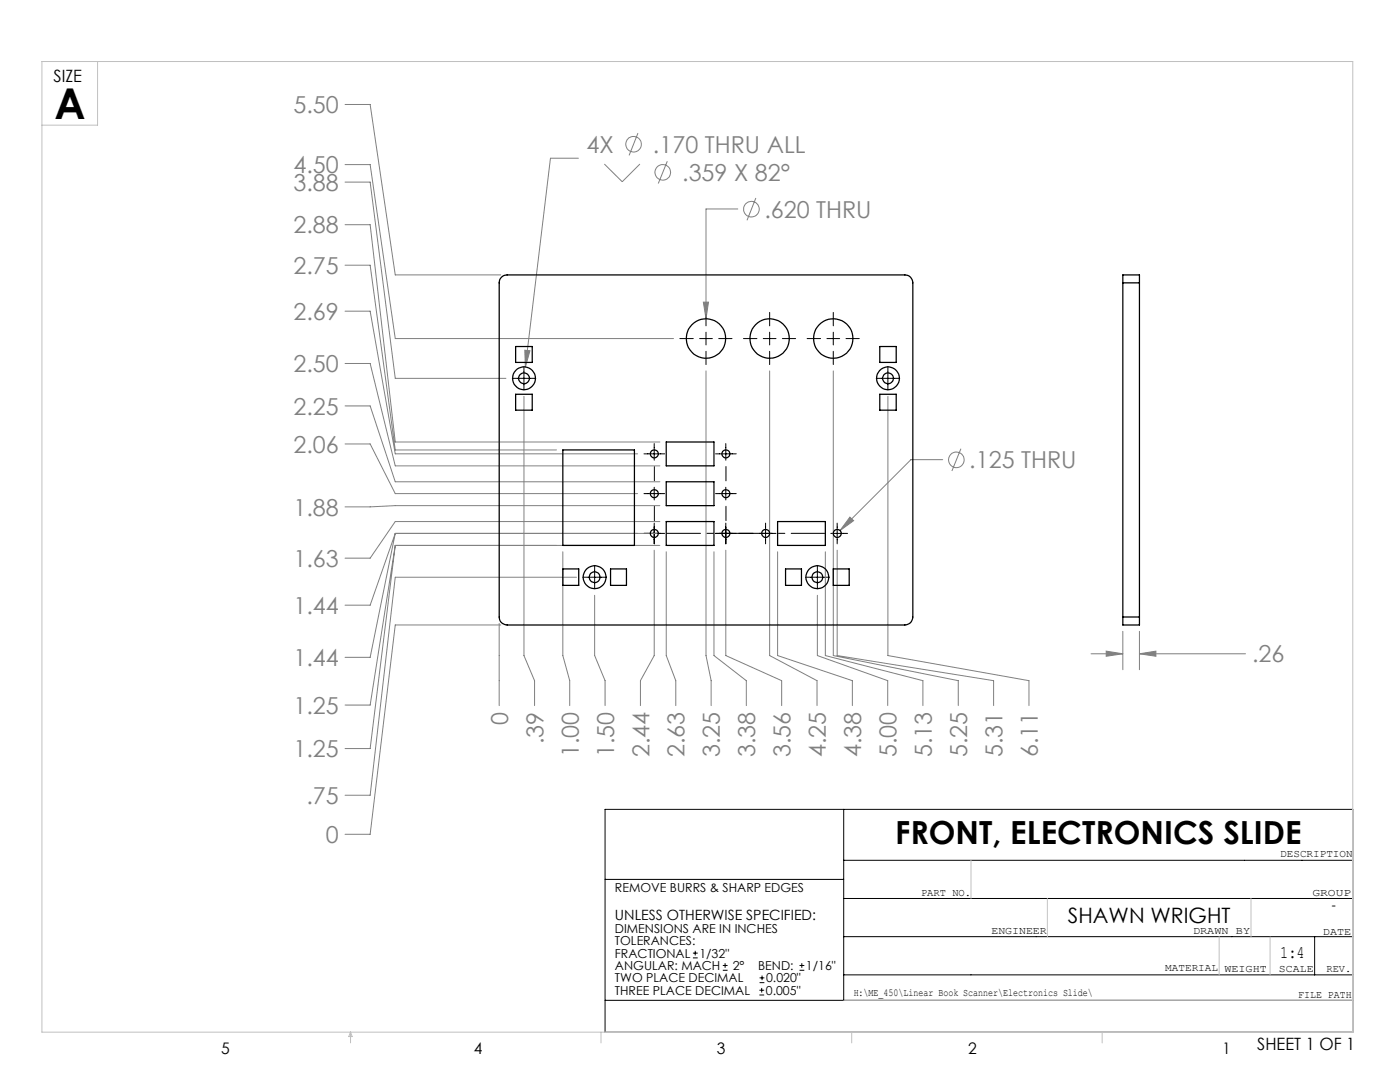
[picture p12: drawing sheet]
<svg xmlns="http://www.w3.org/2000/svg" width="279mm" height="216mm" viewBox="0 0 279 216" stroke-linecap="round" stroke-linejoin="round" font-family="sans-serif">
<g fill="none" stroke="#808080" stroke-width=".2">
<path d="M68.9 36.3h5l5 39.2h22.1M68.9 32.8h5l5 34.8h55.5M68.9 20.8h5l5 34.1h21M115.4 31.6h-5.5l-5.1 41.6M120.6 32.7l3.6 3.6 3.5-3.6M127.3 26.6l-1.7 4.4M133.2 32.2l-1.8 4.4M150.8 39.5l-1.7 4.5M68.9 44.8h5l5 43.4h52.8M68.9 52.9h5l5 36.9h32.2M147.2 41.7h-6.3v21.9M68.9 62.1h5l5 28.5h48.3"/>
<path d="M68.9 72.5h5l5 20.5h52.8M104.6 79.1v51.7l2.1 5v5M104.7 69.9l1.1 .1-1 3.2zM140.4 60.3h1l-.5 3.3zM140.9 74v56.8l1 5v5M153.6 74v56.8l9.5 5v5M166.3 74v56.8l24.9 5v5M177.2 79.1v51.7l28.2 5v5M68.9 88.6h5l5 9.9h48.3M68.9 81h5l5 15.1h52.8M188.1 91.7h-6.3l-14.2 14.2M191.8 89.5l-1.8 4.5"/>
<path d="M78.9 106.4l-5 24.8h-5M78.9 106.4h52.5M78.9 106.4l-5 14.4h-5M78.9 108.8l-5 40.6h-5M78.9 108.8h52.8M78.9 108.8l-5 31.9h-5M112.3 110.1v20.7l1.4 5v5M115 115.2h-36.1l-5 43.5h-5M118.7 118.8v12l2.1 5v5M130.6 109.8v21l-2.8 5v5M131.7 100.9h-52.8l-5 .2h-5M131.7 104.1h-52.8l-5 7.3h-5"/>
<path d="M133 110.1v20.7l1.9 5v5M142.5 110.1v20.7l6.4 5v5M144.9 109.8v21l11.1 5v5M155.2 110.1v20.7l14.9 5v5M163.1 118.8v12l14.1 5v5M164.7 110.1v20.7l19.5 5v5M167.1 109.8v21l31.2 5v5M169.6 103.2l.8 .7-2.8 2zM99.6 124.4v16.4M99.9 124.7h-21l-5 41.8h-5M217.7 130.5h6.4M220.8 129.9l3.3 .6-3.3 .5z"/>
<path d="M224.1 126v7.6M227.4 130.5l3.3-.6v1.1zM227.4 126v7.6M227.4 130.5h21.2"/>
<circle cx="126.4" cy="28.8" r="1.55"/>
<circle cx="132.3" cy="34.4" r="1.55"/>
<circle cx="150" cy="41.7" r="1.56"/>
<circle cx="190.9" cy="91.8" r="1.55"/>
</g>
<g fill="none" stroke="#000" stroke-width=".2">
<path d="M102.2 75.5h4.7M104.6 73.1v4.7M135.7 67.6h2.7M139.6 67.6h2.6M140.9 62.3v2.7M140.9 66.3v2.5M140.9 70.1v2.6M143.4 67.6h2.7M148.4 67.6h2.7M152.3 67.6h2.6M153.6 62.3v2.7M153.6 66.3v2.5"/>
<path d="M153.6 70.1v2.6M156.1 67.6h2.7M161.1 67.6h2.7M165 67.6h2.6M166.3 62.3v2.7M166.3 66.3v2.5M166.3 70.1v2.6M168.8 67.6h2.7M174.9 75.5h4.7M177.2 73.1v4.7M128.5 98.5h4.1M128.5 90.6h4.1"/>
<path d="M130.6 88.5v3.3M130.6 97.2v2.6M142.8 98.5h4.1M142.8 90.6h4.1M144.9 88.5v3.3M144.9 97.2v2.6M116.3 115.2h4.7M118.7 112.8v4.7M128.5 106.4h4.1M130.6 104.4v4.1M142.8 106.4h4.1M144.9 104.4v4.1"/>
<path d="M151.5 106.4h3.4M152.8 104.4v4.1M160.8 115.2h4.7M163.1 112.8v4.7M165.8 106.4h3.4M167.1 104.4v4.1M120.8 161.5h149.2v44.5h-149.2zM120.8 175.5h47.6M168.4 179.3h101.6M168.4 161.5v38.1M168.4 171.7h101.6M120.8 199.6h149.2"/>
<path d="M138.3 191.1h.9M138.3 190.2h.9M138.7 189.7v.9M144.3 193.6h.9M144.3 192.7h.9M144.7 192.2v.9M151.6 198.5h.9M151.6 197.6h.9M151.6 196.1h.9M151.6 195.1h.9M152 197.1v.9M152.1 194.7v.9"/>
<path d="M159.6 193.6h.9M159.6 192.7h.9M160 192.2v.9M168.4 186.9h101.6M168.4 194.5h101.6M262.4 186.9v7.6"/>
</g>
<path d="M130.6 93.1v2.8M144.9 93.1v2.8M130.6 101v2.9M144.9 101v2.9" fill="none" stroke="#000" stroke-width=".2" stroke-dasharray="15.2 1.3 1.3 1.3"/>
<path d="M150.3 106.4h-17.2M164.6 106.4h-17.2" fill="none" stroke="#000" stroke-width=".2" stroke-dasharray="15.2 1.3 1.3 1.3" stroke-dashoffset="8.6"/>
<g fill="none" stroke="#c0c0c0" stroke-width=".2">
<path d="M8.4 12.3h261.6v193.7h-261.6zM19.5 12.3v12.7h-11.1M193.8 171.7v7.6M209 179.3v7.6M249.7 179.3v7.6M168.4 199.6h101.6M243.3 186.9v7.6M253.5 186.9v7.6M70 206v2.1M70 206l.3 .8h-.7zM119.9 206v2.1M170 206v2.1"/>
<path d="M220 206v2.1"/>
</g>
<path d="M140.4 60.3l.5 3.3 .5-3.3zM104.7 69.9l.1 3.3 1-3.2zM169.6 103.2l-2 2.7 2.8-2zM227.4 130.5l3.3-.6v1.1zM220.8 129.9l3.3 .6-3.3 .5z" fill="#808080"/>
<g fill="none" stroke="#000" stroke-width=".25">
<path d="M100.1 55.3l.5-.3 .6-.1h79.4a1.57 1.57 0 0 1 1.6 1.5v66.7a1.57 1.57 0 0 1-1.6 1.6h-79.4a1.57 1.57 0 0 1-1.6-1.6v-66.7l.1-.6zM224.1 56.4v-1.5h3.3v1.5M224.1 56.4h3.3M224.1 56.4v66.7M227.4 56.4v66.7M102.9 78.7h3.3v3.1h-3.3zM102.9 69.1h3.3v3.2h-3.3zM175.6 69.1h3.3v3.2h-3.3zM175.6 78.7h3.3v3.1h-3.3zM112.3 89.8h14.3v19h-14.3zM133 88.2h9.5v4.8h-9.5zM133 96.1h9.5v4.8h-9.5z"/>
<path d="M112.3 113.5h3.2v3.3h-3.2zM121.8 113.5h3.2v3.3h-3.2zM133 104.1h9.5v4.7h-9.5zM155.2 104.1h9.5v4.7h-9.5zM156.8 113.5h3.1v3.3h-3.1zM166.3 113.5h3.2v3.3h-3.2zM224.1 123.1v1.6h3.3v-1.6M224.1 123.1h3.3"/>
<circle cx="104.6" cy="75.5" r="2.28"/>
<circle cx="104.6" cy="75.5" r="1.08"/>
<circle cx="140.9" cy="67.5" r="3.9"/>
<circle cx="153.6" cy="67.5" r="3.9"/>
<circle cx="166.3" cy="67.5" r="3.9"/>
<circle cx="177.2" cy="75.5" r="1.08"/>
<circle cx="177.2" cy="75.5" r="2.27"/>
<circle cx="130.6" cy="98.5" r=".79"/>
<circle cx="130.6" cy="90.6" r=".79"/>
<circle cx="144.9" cy="98.5" r=".79"/>
<circle cx="144.9" cy="90.6" r=".79"/>
<circle cx="118.7" cy="115.2" r="1.08"/>
<circle cx="118.7" cy="115.2" r="2.28"/>
<circle cx="130.6" cy="106.4" r=".79"/>
<circle cx="144.9" cy="106.4" r=".79"/>
<circle cx="152.8" cy="106.4" r=".79"/>
<circle cx="163.1" cy="115.2" r="1.08"/>
<circle cx="163.1" cy="115.2" r="2.28"/>
<circle cx="167.1" cy="106.4" r=".79"/>
</g>
<text font-size="8.5" x="10.9" y="23.8">A</text>
<text font-size="6.3" x="178.6" y="168.4">FRONT, ELECTRONICS SLIDE</text>
<g font-size="4.7" fill="#808080">
<text x="58.6" y="22.6">5.50</text>
<text x="58.6" y="34.6">4.50</text>
<text x="117" y="30.5">4X</text>
<text x="130.3" y="30.5">.170 THRU ALL</text>
<text x="58.6" y="38.1">3.88</text>
<text x="136.2" y="36.1">.359 X 82°</text>
<text x="58.6" y="46.6">2.88</text>
<text x="152.5" y="43.4">.620 THRU</text>
<text x="58.6" y="54.7">2.75</text>
<text x="58.6" y="63.8">2.69</text>
<text x="58.6" y="74.3">2.50</text>
<text x="58.6" y="82.7">2.25</text>
<text x="58.6" y="90.3">2.06</text>
<text x="193.4" y="93.4">.125 THRU</text>
<text x="58.6" y="102.9">1.88</text>
<text x="58.6" y="113.1">1.63</text>
<text x="58.6" y="122.5">1.44</text>
<text x="58.6" y="132.9">1.44</text>
<text x="249.9" y="132.2">.26</text>
<text x="58.6" y="142.4">1.25</text>
<text x="101.4" y="144.7" transform="rotate(-90 101.4 144.7)">0</text>
<text x="108.4" y="148.5" transform="rotate(-90 108.4 148.5)">.39</text>
<text x="58.6" y="151.1">1.25</text>
<text x="115.5" y="151.1" transform="rotate(-90 115.5 151.1)">1.00</text>
<text x="122.5" y="151.1" transform="rotate(-90 122.5 151.1)">1.50</text>
<text x="129.6" y="151.1" transform="rotate(-90 129.6 151.1)">2.44</text>
<text x="136.6" y="151.1" transform="rotate(-90 136.6 151.1)">2.63</text>
<text x="143.7" y="151.1" transform="rotate(-90 143.7 151.1)">3.25</text>
<text x="150.7" y="151.1" transform="rotate(-90 150.7 151.1)">3.38</text>
<text x="157.8" y="151.1" transform="rotate(-90 157.8 151.1)">3.56</text>
<text x="164.8" y="151.1" transform="rotate(-90 164.8 151.1)">4.25</text>
<text x="171.9" y="151.1" transform="rotate(-90 171.9 151.1)">4.38</text>
<text x="178.9" y="151.1" transform="rotate(-90 178.9 151.1)">5.00</text>
<text x="186" y="151.1" transform="rotate(-90 186 151.1)">5.13</text>
<text x="193" y="151.1" transform="rotate(-90 193 151.1)">5.25</text>
<text x="200.1" y="151.1" transform="rotate(-90 200.1 151.1)">5.31</text>
<text x="207.1" y="151.1" transform="rotate(-90 207.1 151.1)">6.11</text>
<text x="61.1" y="160.4">.75</text>
<text x="65" y="168.2">0</text>
</g>
<text font-size="4.2" x="213.1" y="184.3">SHAWN WRIGHT</text>
<text font-size="3.5" x="255.5" y="191.2">1:4</text>
<g font-size="3.4">
<text x="10.7" y="16.4">SIZE</text>
<text x="250.9" y="209.5">SHEET 1 OF 1</text>
</g>
<g font-size="3.2">
<text x="44.2" y="210.4">5</text>
<text x="94.6" y="210.3">4</text>
<text x="143.1" y="210.4">3</text>
<text x="193.2" y="210.3">2</text>
<text x="244" y="210.3">1</text>
</g>
<g font-size="2.8">
<text x="122.7" y="183.6">UNLESS OTHERWISE SPECIFIED:</text>
<text x="265.7" y="181.6">-</text>
</g>
<g font-size="2.5">
<text x="122.7" y="178">REMOVE BURRS &amp; SHARP EDGES</text>
<text x="122.7" y="186.2">DIMENSIONS ARE IN INCHES</text>
<text x="122.7" y="188.6">TOLERANCES:</text>
<text x="122.7" y="191.1">FRACTIONAL</text>
<text x="139.6" y="191.1">1/32&quot;</text>
<text x="122.7" y="193.6">ANGULAR: MACH</text>
<text x="122.7" y="196">TWO PLACE DECIMAL</text>
<text x="146.2" y="193.6">2°</text>
<text x="151.3" y="193.6">BEND:</text>
<text x="152.9" y="196">0.020&quot;</text>
<text x="160.8" y="193.6">1/16&quot;</text>
<text x="122.7" y="198.5">THREE PLACE DECIMAL</text>
<text x="152.8" y="198.5">0.005&quot;</text>
</g>
<g font-size="2.1">
<text x="255.5" y="171">DESCRIPTION</text>
<text x="183.8" y="178.8">PART NO.</text>
<text x="261.9" y="178.8">GROUP</text>
<text x="197.9" y="186.4">ENGINEER</text>
<text x="238.1" y="186.4">DRAWN BY</text>
<text x="264" y="186.5">DATE</text>
<text x="232.5" y="193.8">MATERIAL</text>
<text x="244.4" y="193.9">WEIGHT</text>
<text x="255.2" y="194">SCALE</text>
<text x="264.7" y="193.9">REV.</text>
<text x="170.4" y="198.7">H:\ME_450\Linear Book Scanner\Electronics Slide\</text>
<text x="259.1" y="199.1">FILE PATH</text>
</g>
</svg>
